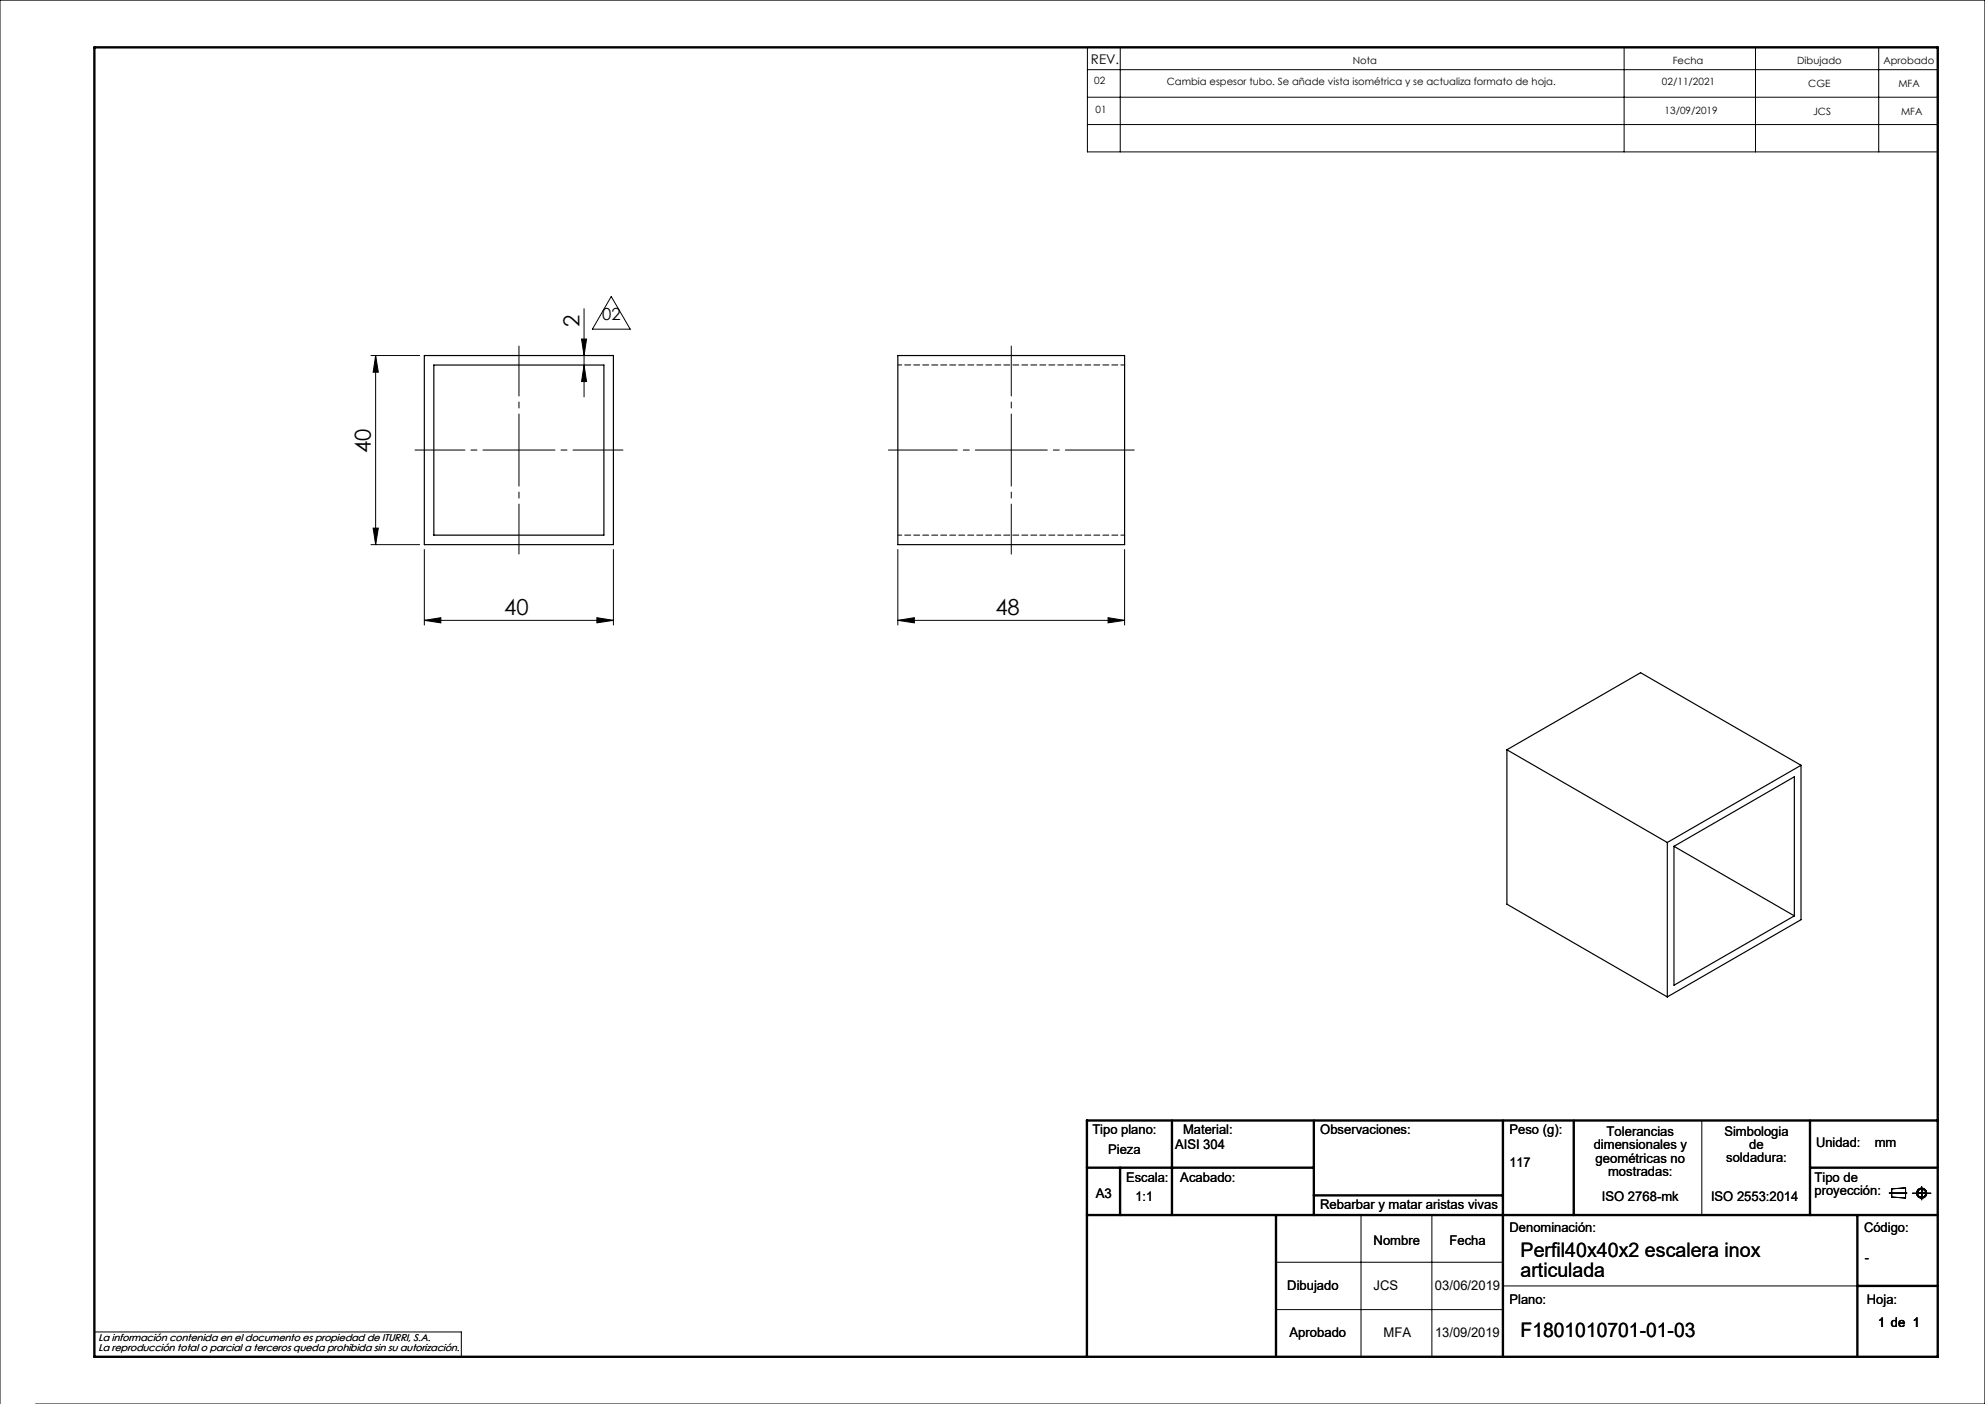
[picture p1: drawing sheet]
<svg xmlns="http://www.w3.org/2000/svg" width="420mm" height="297mm" viewBox="0 0 420 297" stroke-linecap="round" stroke-linejoin="round" font-family="sans-serif">
<g fill="none" stroke="#000" stroke-width=".21">
<path d="M230.1 10h179.9v22.1h-179.9zM230.1 14.7h179.9M237 10v22.1M343.6 10v22.1M371.4 10v22.1M397.5 10v22.1M230.1 20.6h179.9M230.1 26.3h179.9M78.5 75.2h10.3M79.5 75.2v40M79.5 75.2l.5 3.5h-1zM123 71.7h1.1l-.5 3.5z"/>
<path d="M123.6 65.3v18.7M123.6 77.2l.5 3.5h-1.1zM129.3 62.7l4 6.9h-8zM78.5 115.2h10.3M79 111.7h1l-.5 3.5zM89.8 116.2v16M129.8 116.2v16M190 116.2v16M237.9 116.2v16M89.8 131.2l3.5-.5v1.1zM89.8 131.2h40M126.3 130.7l3.5 .5-3.5 .6z"/>
<path d="M190 131.2l3.5-.5v1.1zM190 131.2h47.9M234.5 130.7l3.4 .5-3.4 .6zM360.1 237v20M288 257v30M303 257v30M399.7 252.4h3.8M400.3 251.5l2.9-.2v2.1l-2.9-.2zM404.6 252.4h4M406.6 251v2.8M270 267h48M270 277h48"/>
<path d="M318 272h75M0 297v-297h420v297h-412.5M20 281.8h77.6v5.2"/>
<circle cx="406.6" cy="252.4" r=".86"/>
<circle cx="406.6" cy="252.4" r="1.07"/>
</g>
<g fill="none" stroke="#000" stroke-width=".5">
<path d="M20 10h390v277h-390zM248 237v20M278 237v20M318 237v50M333 237v20M383 237v20M410 237h-180v50M230 257h180M230 247h48M237 247v10M270 257v30M278 252.9h40"/>
<path d="M383 247h27M393 257v30M393 272h17"/>
</g>
<path d="M214 73.2v44M131.8 95.2h-44M109.8 117.2v-44" fill="none" stroke="#000" stroke-width=".21" stroke-dasharray="15.2 1.3 1.3 1.3" stroke-dashoffset="4.7"/>
<path d="M240 95.2h-52" fill="none" stroke="#000" stroke-width=".21" stroke-dasharray="15.2 1.3 1.3 1.3" stroke-dashoffset=".7"/>
<g fill="#000">
<path d="M79.5 75.2l.5 3.5h-1zM79 111.7h1l-.5 3.5zM123 71.7h1.1l-.5 3.5zM123.6 77.2l.5 3.5h-1.1z"/>
<path d="M89.8 131.2l3.5-.5v1.1zM126.3 130.7l3.5 .5-3.5 .6z"/>
<path d="M234.5 130.7l3.4 .5-3.4 .6zM190 131.2l3.5-.5v1.1z"/>
</g>
<path d="M89.8 75.2h40v40h-40zM91.8 77.2h36v36h-36zM190 75.2h47.9v40h-47.9zM318.8 158.6l28.3-16.3 34 19.6M318.8 158.6l34 19.6M318.8 158.6v32.7l34 19.6M352.8 178.2v32.7M354.2 179l25.5-14.7v29.4M354.2 179v29.4l25.5-14.7M354.2 179l25.5 14.7M381.1 161.9l-28.3 16.3M381.1 161.9v32.7l-28.3 16.3" fill="none" stroke="#000" stroke-width=".25"/>
<path d="M238 77.2h-48M238 113.2h-48" fill="none" stroke="#000" stroke-width=".21" stroke-dasharray="1.3 .6" stroke-dashoffset=".4"/>
<g font-size="4.7">
<text x="122.6" y="69.2" transform="rotate(-90 122.6 69.2)">2</text>
<text x="78.5" y="95.9" transform="rotate(-90 78.5 95.9)">40</text>
<text x="106.7" y="130.2">40</text>
<text x="210.6" y="130.2">48</text>
</g>
<g font-size="4.2">
<text x="321.7" y="265.9">Perfil40x40x2 escalera inox</text>
<text x="321.7" y="270.2">articulada</text>
<text x="321.7" y="282.8">F1801010701-01-03</text>
</g>
<text font-size="3.5" x="127.4" y="67.7">02</text>
<g font-size="2.8">
<text x="230.8" y="13.6">REV.</text>
<text x="231.1" y="239.9">Tipo plano:</text>
<text x="250.3" y="239.9">Material:</text>
<text x="279.3" y="239.9">Observaciones:</text>
<text x="319.4" y="239.9">Peso (g):</text>
<text x="234.5" y="244.1">Pieza</text>
<text x="248.6" y="243">AISI 304</text>
<text x="337.2" y="243.1">dimensionales y</text>
<text x="337.6" y="246">geométricas no</text>
<text x="339.9" y="240.3">Tolerancias</text>
<text x="364.9" y="240.2">Simbologia</text>
<text x="365.3" y="245.9">soldadura:</text>
<text x="370.1" y="243">de</text>
<text x="384.2" y="242.7">Unidad:</text>
<text x="396.7" y="242.7">mm</text>
<text x="238.3" y="250">Escala:</text>
<text x="249.7" y="250">Acabado:</text>
<text x="319.4" y="246.9">117</text>
<text x="340.2" y="248.8">mostradas:</text>
<text x="383.9" y="250">Tipo de</text>
<text x="231.9" y="253.4">A3</text>
<text x="240.3" y="254">1:1</text>
<text x="279.3" y="255.7">Rebarbar y matar aristas vivas</text>
<text x="338.9" y="254">ISO 2768-mk</text>
<text x="362" y="254">ISO 2553:2014</text>
<text x="383.9" y="252.8">proyección:</text>
<text x="290.6" y="263.3">Nombre</text>
<text x="306.7" y="263.3">Fecha</text>
<text x="319.4" y="260.6">Denominación:</text>
<text x="394.4" y="260.6">Código:</text>
<text x="394.6" y="266.9">-</text>
<text x="272.4" y="273">Dibujado</text>
<text x="290.6" y="273">JCS</text>
<text x="303.6" y="273">03/06/2019</text>
<text x="319.4" y="275.8">Plano:</text>
<text x="395" y="275.8">Hoja:</text>
<text x="397.4" y="280.6">1 de 1</text>
<text x="272.8" y="282.8">Aprobado</text>
<text x="292.7" y="282.8">MFA</text>
<text x="303.6" y="282.8">13/09/2019</text>
</g>
<g font-size="2.1">
<text x="231.5" y="17.8">02</text>
<text x="246.9" y="17.9">Cambia espesor tubo. Se añade vista isométrica y se actualiza formato de hoja.</text>
<text x="286.2" y="13.6">Nota</text>
<text x="353.9" y="13.6">Fecha</text>
<text x="380.3" y="13.6">Dibujado</text>
<text x="398.5" y="13.6">Aprobado</text>
<text x="231.8" y="23.9">01</text>
<text x="351.7" y="18">02/11/2021</text>
<text x="382.6" y="18.3">CGE</text>
<text x="401.7" y="18.3">MFA</text>
<text x="352.2" y="24">13/09/2019</text>
<text x="383.6" y="24.3">JCS</text>
<text x="402.2" y="24.3">MFA</text>
<text x="20.8" y="283.7">La información contenida en el documento es propiedad de ITURRI, S.A.</text>
<text x="20.8" y="285.7">La reproducción total o parcial a terceros queda prohibida sin su autorización.</text>
</g>
</svg>
